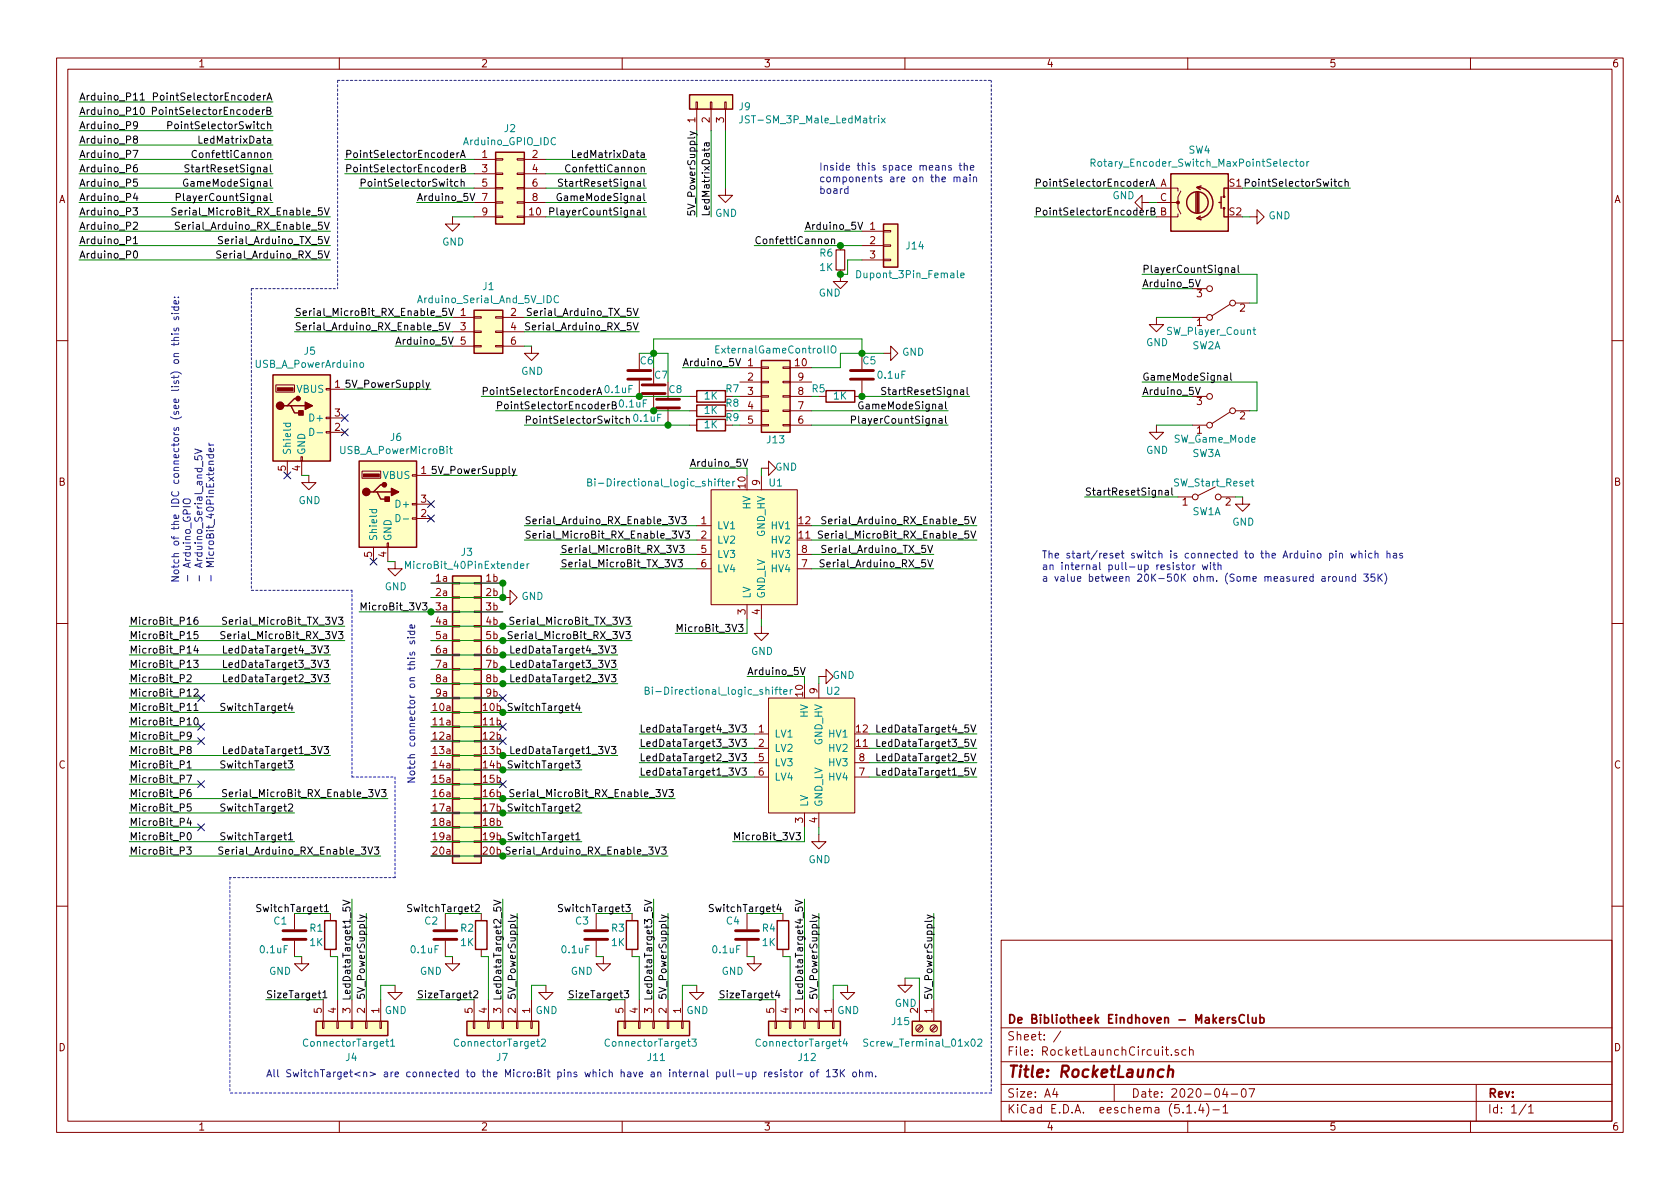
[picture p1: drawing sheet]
EESchema Schematic File Version 4
LIBS:RocketLaunchCircuit-cache
EELAYER 30 0
EELAYER END
$Descr A4 11693 8268
encoding utf-8
Sheet 1 1
Title "RocketLaunch"
Date "2020-04-07"
Rev ""
Comp "De Bibliotheek Eindhoven - MakersClub"
Comment1 ""
Comment2 ""
Comment3 ""
Comment4 ""
$EndDescr
$Comp
L RocketLaunchCircuit-rescue:Screw_Terminal_01x02-Connector J15
U 1 1
P 6500 7150
F 0 "J15" V 6450 6850 50  0000 L CNN
F 1 "Screw_Terminal_01x02" V 6600 6650 50  0000 L CNN
F 2 "" H 6500 7150 50  0001 C CNN
F 3 "~" H 6500 7150 50  0001 C CNN
	1    6500 7150
	0    1    1    0   
$EndComp
$Comp
L RocketLaunchCircuit-rescue:SW_DPDT_x2-Switch SW2
U 1 1
P 8500 2100
F 0 "SW2" H 8500 2400 50  0000 L CNN
F 1 "SW_Player_Count" H 8250 2300 50  0000 L CNN
F 2 "" H 8500 2100 50  0001 C CNN
F 3 "~" H 8500 2100 50  0001 C CNN
	1    8500 2100
	-1   0    0    1   
$EndComp
$Comp
L RocketLaunchCircuit-rescue:GND-power #PWR011
U 1 1
P 2150 3300
F 0 "#PWR011" H 2150 3050 50  0001 C CNN
F 1 "GND" H 2155 3127 50  0000 C CNN
F 2 "" H 2150 3300 50  0001 C CNN
F 3 "" H 2150 3300 50  0001 C CNN
	1    2150 3300
	1    0    0    -1  
$EndComp
Text Label 6500 6350 3    50   ~ 0
5V_PowerSupply
Wire Wire Line
	2400 2700 3000 2700
Text Label 3000 2700 2    50   ~ 0
5V_PowerSupply
$Comp
L RocketLaunchCircuit-rescue:Conn_01x03-Connector_Generic J9
U 1 1
P 4950 700
F 0 "J9" V 4914 512 50  0000 R CNN
F 1 "JST-SM_3P_Male_LedMatrix" V 4823 512 50  0000 R CNN
F 2 "" H 4950 700 50  0001 C CNN
F 3 "~" H 4950 700 50  0001 C CNN
	1    4950 700 
	0    -1   -1   0   
$EndComp
$Comp
L RocketLaunchCircuit-rescue:Conn_02x20_Row_Letter_Last-Connector_Generic J3
U 1 1
P 3200 4950
F 0 "J3" H 3250 6067 50  0000 C CNN
F 1 "MicroBit_40PinExtender" H 3250 5976 50  0000 C CNN
F 2 "" H 3200 4950 50  0001 C CNN
F 3 "~" H 3200 4950 50  0001 C CNN
	1    3200 4950
	1    0    0    -1  
$EndComp
Wire Wire Line
	8300 2000 7950 2000
$Comp
L RocketLaunchCircuit-rescue:GND-power #PWR017
U 1 1
P 8050 2200
F 0 "#PWR017" H 8050 1950 50  0001 C CNN
F 1 "GND" H 8055 2027 50  0000 C CNN
F 2 "" H 8050 2200 50  0001 C CNN
F 3 "" H 8050 2200 50  0001 C CNN
	1    8050 2200
	1    0    0    -1  
$EndComp
Wire Wire Line
	8050 2200 8300 2200
Text Label 7950 2000 0    50   ~ 0
Arduino_5V
Wire Wire Line
	8750 1900 7950 1900
Text Label 7950 1900 0    50   ~ 0
PlayerCountSignal
$Comp
L RocketLaunchCircuit-rescue:SW_DPDT_x2-Switch SW3
U 1 1
P 8500 2850
F 0 "SW3" H 8500 3150 50  0000 L CNN
F 1 "SW_Game_Mode" H 8250 3050 50  0000 L CNN
F 2 "" H 8500 2850 50  0001 C CNN
F 3 "~" H 8500 2850 50  0001 C CNN
	1    8500 2850
	-1   0    0    1   
$EndComp
Wire Wire Line
	8300 2750 7950 2750
$Comp
L RocketLaunchCircuit-rescue:GND-power #PWR018
U 1 1
P 8050 2950
F 0 "#PWR018" H 8050 2700 50  0001 C CNN
F 1 "GND" H 8055 2777 50  0000 C CNN
F 2 "" H 8050 2950 50  0001 C CNN
F 3 "" H 8050 2950 50  0001 C CNN
	1    8050 2950
	1    0    0    -1  
$EndComp
Wire Wire Line
	8050 2950 8300 2950
Text Label 7950 2750 0    50   ~ 0
Arduino_5V
Wire Wire Line
	8750 2650 7950 2650
Text Label 7950 2650 0    50   ~ 0
GameModeSignal
Wire Wire Line
	4850 900  4850 1500
Wire Wire Line
	4950 900  4950 1500
Wire Wire Line
	5050 900  5050 1300
Text Label 4950 1500 1    50   ~ 0
LedMatrixData
$Comp
L RocketLaunchCircuit-rescue:GND-power #PWR07
U 1 1
P 5050 1300
F 0 "#PWR07" H 5050 1050 50  0001 C CNN
F 1 "GND" H 5055 1127 50  0000 C CNN
F 2 "" H 5050 1300 50  0001 C CNN
F 3 "" H 5050 1300 50  0001 C CNN
	1    5050 1300
	1    0    0    -1  
$EndComp
Text Label 4850 1500 1    50   ~ 0
5V_PowerSupply
$Comp
L RocketLaunchCircuit-rescue:GND-power #PWR019
U 1 1
P 6300 6800
F 0 "#PWR019" H 6300 6550 50  0001 C CNN
F 1 "GND" H 6305 6627 50  0000 C CNN
F 2 "" H 6300 6800 50  0001 C CNN
F 3 "" H 6300 6800 50  0001 C CNN
	1    6300 6800
	1    0    0    -1  
$EndComp
Wire Wire Line
	6300 6800 6400 6800
Wire Wire Line
	6400 6800 6400 6950
Wire Wire Line
	6500 6350 6500 6950
Text Label 900  5950 0    50   ~ 0
MicroBit_P3
Text Label 900  5850 0    50   ~ 0
MicroBit_P0
Text Notes 2900 5450 1    50   ~ 0
Notch connector on this side
Text Label 900  5750 0    50   ~ 0
MicroBit_P4
Text Label 900  5650 0    50   ~ 0
MicroBit_P5
Wire Wire Line
	900  5650 2050 5650
Text Label 900  5550 0    50   ~ 0
MicroBit_P6
Text Label 900  5450 0    50   ~ 0
MicroBit_P7
Wire Wire Line
	900  5450 1400 5450
Text Label 900  5350 0    50   ~ 0
MicroBit_P1
Text Label 900  5250 0    50   ~ 0
MicroBit_P8
Text Label 900  5150 0    50   ~ 0
MicroBit_P9
Text Label 900  5050 0    50   ~ 0
MicroBit_P10
Wire Wire Line
	900  5050 1400 5050
Text Label 900  4950 0    50   ~ 0
MicroBit_P11
Text Label 900  4850 0    50   ~ 0
MicroBit_P12
Wire Wire Line
	900  4850 1400 4850
Text Label 900  4750 0    50   ~ 0
MicroBit_P2
Text Label 900  4650 0    50   ~ 0
MicroBit_P13
Text Label 900  4550 0    50   ~ 0
MicroBit_P14
Text Label 900  4450 0    50   ~ 0
MicroBit_P15
Text Label 900  4350 0    50   ~ 0
MicroBit_P16
$Comp
L RocketLaunchCircuit-rescue:GND-power #PWR021
U 1 1
P 3500 4150
F 0 "#PWR021" H 3500 3900 50  0001 C CNN
F 1 "GND" V 3505 4022 50  0000 R CNN
F 2 "" H 3500 4150 50  0001 C CNN
F 3 "" H 3500 4150 50  0001 C CNN
	1    3500 4150
	0    -1   -1   0   
$EndComp
Text Label 4300 4550 2    50   ~ 0
LedDataTarget4_3V3
Text Label 4300 4650 2    50   ~ 0
LedDataTarget3_3V3
Text Label 4300 4750 2    50   ~ 0
LedDataTarget2_3V3
Text Label 4300 5250 2    50   ~ 0
LedDataTarget1_3V3
Text Label 4050 5850 2    50   ~ 0
SwitchTarget1
Text Label 4050 5650 2    50   ~ 0
SwitchTarget2
Text Label 4050 5350 2    50   ~ 0
SwitchTarget3
Text Label 4050 4950 2    50   ~ 0
SwitchTarget4
Text Label 4650 5950 2    50   ~ 0
Serial_Arduino_RX_Enable_3V3
Wire Wire Line
	2750 2400 3150 2400
Text Label 2750 2400 0    50   ~ 0
Arduino_5V
$Comp
L RocketLaunchCircuit-rescue:GND-power #PWR022
U 1 1
P 3700 2400
F 0 "#PWR022" H 3700 2150 50  0001 C CNN
F 1 "GND" H 3705 2227 50  0000 C CNN
F 2 "" H 3700 2400 50  0001 C CNN
F 3 "" H 3700 2400 50  0001 C CNN
	1    3700 2400
	1    0    0    -1  
$EndComp
Wire Wire Line
	3650 2400 3700 2400
Text Label 4700 5550 2    50   ~ 0
Serial_MicroBit_RX_Enable_3V3
Text Label 4400 4450 2    50   ~ 0
Serial_MicroBit_RX_3V3
Text Label 4400 4350 2    50   ~ 0
Serial_MicroBit_TX_3V3
Wire Wire Line
	3800 1500 4500 1500
Text Label 4500 1500 2    50   ~ 0
PlayerCountSignal
Wire Wire Line
	3800 1100 4500 1100
Text Label 4500 1100 2    50   ~ 0
LedMatrixData
Wire Wire Line
	3800 1400 4500 1400
Text Label 4500 1400 2    50   ~ 0
GameModeSignal
Wire Wire Line
	3800 1300 4500 1300
Text Label 4500 1300 2    50   ~ 0
StartResetSignal
Text Notes 1850 7500 0    50   ~ 0
All SwitchTarget<n> are connected to the Micro:Bit pins which have an internal pull-up resistor of 13K ohm.
Text Notes 7250 4050 0    50   ~ 0
The start/reset switch is connected to the Arduino pin which has \nan internal pull-up resistor with \na value between 20K-50K ohm. (Some measured around 35K)
Wire Wire Line
	8200 3450 7550 3450
Text Label 7550 3450 0    50   ~ 0
StartResetSignal
$Comp
L RocketLaunchCircuit-rescue:GND-power #PWR016
U 1 1
P 8650 3450
F 0 "#PWR016" H 8650 3200 50  0001 C CNN
F 1 "GND" H 8655 3277 50  0000 C CNN
F 2 "" H 8650 3450 50  0001 C CNN
F 3 "" H 8650 3450 50  0001 C CNN
	1    8650 3450
	1    0    0    -1  
$EndComp
$Comp
L RocketLaunchCircuit-rescue:SW_DPST_x2-Switch SW1
U 1 1
P 8400 3450
F 0 "SW1" H 8400 3350 50  0000 C CNN
F 1 "SW_Start_Reset" H 8450 3550 50  0000 C CNN
F 2 "" H 8400 3450 50  0001 C CNN
F 3 "~" H 8400 3450 50  0001 C CNN
	1    8400 3450
	1    0    0    -1  
$EndComp
Wire Wire Line
	8600 3450 8650 3450
Text Label 550  1400 0    50   ~ 0
Arduino_P4
Wire Wire Line
	3800 1200 4500 1200
Text Label 4500 1200 2    50   ~ 0
ConfettiCannon
Text Label 550  1300 0    50   ~ 0
Arduino_P5
Text Label 550  1500 0    50   ~ 0
Arduino_P3
Text Label 550  1600 0    50   ~ 0
Arduino_P2
Text Label 550  1100 0    50   ~ 0
Arduino_P7
Text Label 550  1000 0    50   ~ 0
Arduino_P8
Text Label 550  1200 0    50   ~ 0
Arduino_P6
Text Label 1900 1300 2    50   ~ 0
GameModeSignal
Text Label 1900 1200 2    50   ~ 0
StartResetSignal
Text Label 1900 1100 2    50   ~ 0
ConfettiCannon
Text Label 2300 1600 2    50   ~ 0
Serial_Arduino_RX_Enable_5V
Text Label 2300 1500 2    50   ~ 0
Serial_MicroBit_RX_Enable_5V
Wire Wire Line
	550  1600 2300 1600
Wire Wire Line
	550  1400 1900 1400
Wire Wire Line
	550  1200 1900 1200
Wire Wire Line
	550  1100 1900 1100
Wire Wire Line
	550  1000 1900 1000
Wire Wire Line
	8700 2100 8750 2100
Wire Wire Line
	8700 2850 8750 2850
Wire Wire Line
	2100 3300 2150 3300
$Comp
L RocketLaunchCircuit-rescue:USB_A-Connector J5
U 1 1
P 2100 2900
F 0 "J5" H 2157 3367 50  0000 C CNN
F 1 "USB_A_PowerArduino" H 2157 3276 50  0000 C CNN
F 2 "" H 2250 2850 50  0001 C CNN
F 3 " ~" H 2250 2850 50  0001 C CNN
	1    2100 2900
	1    0    0    -1  
$EndComp
$Comp
L RocketLaunchCircuit-rescue:GND-power #PWR012
U 1 1
P 2750 3900
F 0 "#PWR012" H 2750 3650 50  0001 C CNN
F 1 "GND" H 2755 3727 50  0000 C CNN
F 2 "" H 2750 3900 50  0001 C CNN
F 3 "" H 2750 3900 50  0001 C CNN
	1    2750 3900
	1    0    0    -1  
$EndComp
Wire Wire Line
	3000 3300 3600 3300
Text Label 3600 3300 2    50   ~ 0
5V_PowerSupply
Wire Wire Line
	2700 3900 2750 3900
$Comp
L RocketLaunchCircuit-rescue:USB_A-Connector J6
U 1 1
P 2700 3500
F 0 "J6" H 2757 3967 50  0000 C CNN
F 1 "USB_A_PowerMicroBit" H 2757 3876 50  0000 C CNN
F 2 "" H 2850 3450 50  0001 C CNN
F 3 " ~" H 2850 3450 50  0001 C CNN
	1    2700 3500
	1    0    0    -1  
$EndComp
Connection ~ 3500 5250
Text Label 2300 4550 2    50   ~ 0
LedDataTarget4_3V3
Text Label 2300 4650 2    50   ~ 0
LedDataTarget3_3V3
Text Label 2300 4750 2    50   ~ 0
LedDataTarget2_3V3
Text Label 2300 5250 2    50   ~ 0
LedDataTarget1_3V3
Text Label 2050 5850 2    50   ~ 0
SwitchTarget1
Text Label 2050 5650 2    50   ~ 0
SwitchTarget2
Text Label 2050 5350 2    50   ~ 0
SwitchTarget3
Text Label 2050 4950 2    50   ~ 0
SwitchTarget4
Text Label 2650 5950 2    50   ~ 0
Serial_Arduino_RX_Enable_3V3
Text Label 2700 5550 2    50   ~ 0
Serial_MicroBit_RX_Enable_3V3
Text Label 2400 4450 2    50   ~ 0
Serial_MicroBit_RX_3V3
Text Label 2400 4350 2    50   ~ 0
Serial_MicroBit_TX_3V3
Wire Wire Line
	900  4350 2400 4350
Wire Wire Line
	900  4450 2400 4450
Wire Wire Line
	900  4550 2300 4550
Wire Wire Line
	900  4650 2300 4650
Wire Wire Line
	900  4750 2300 4750
Wire Wire Line
	900  5250 2300 5250
Wire Wire Line
	900  5350 2050 5350
Wire Wire Line
	900  5550 2700 5550
Wire Wire Line
	900  5750 1400 5750
Wire Wire Line
	900  5850 2050 5850
Wire Wire Line
	900  5950 2650 5950
Wire Wire Line
	3500 4050 3500 4150
$Comp
L RocketLaunchCircuit-rescue:Conn_01x05-Connector_Generic J4
U 1 1
P 2450 7150
F 0 "J4" V 2650 7100 50  0000 L CNN
F 1 "ConnectorTarget1" V 2550 6800 50  0000 L CNN
F 2 "" H 2450 7150 50  0001 C CNN
F 3 "~" H 2450 7150 50  0001 C CNN
	1    2450 7150
	0    1    1    0   
$EndComp
$Comp
L RocketLaunchCircuit-rescue:GND-power #PWR02
U 1 1
P 2750 6850
F 0 "#PWR02" H 2750 6600 50  0001 C CNN
F 1 "GND" H 2755 6677 50  0000 C CNN
F 2 "" H 2750 6850 50  0001 C CNN
F 3 "" H 2750 6850 50  0001 C CNN
	1    2750 6850
	1    0    0    -1  
$EndComp
Wire Wire Line
	2650 6950 2650 6850
Wire Wire Line
	2650 6850 2750 6850
Wire Wire Line
	2550 6950 2550 6350
Text Label 2550 6350 3    50   ~ 0
5V_PowerSupply
Wire Wire Line
	2450 6950 2450 6250
Text Label 2450 6250 3    50   ~ 0
LedDataTarget1_5V
$Comp
L RocketLaunchCircuit-rescue:R-Device R1
U 1 1
P 2300 6500
F 0 "R1" H 2150 6550 50  0000 L CNN
F 1 "1K" H 2150 6450 50  0000 L CNN
F 2 "" V 2230 6500 50  0001 C CNN
F 3 "~" H 2300 6500 50  0001 C CNN
	1    2300 6500
	1    0    0    -1  
$EndComp
$Comp
L RocketLaunchCircuit-rescue:C-Device C1
U 1 1
P 2050 6500
F 0 "C1" H 1900 6600 50  0000 L CNN
F 1 "0.1uF" H 1800 6400 50  0000 L CNN
F 2 "" H 2088 6350 50  0001 C CNN
F 3 "~" H 2050 6500 50  0001 C CNN
	1    2050 6500
	1    0    0    -1  
$EndComp
Wire Wire Line
	2300 6350 2050 6350
Text Label 2300 6350 2    50   ~ 0
SwitchTarget1
$Comp
L RocketLaunchCircuit-rescue:GND-power #PWR01
U 1 1
P 2100 6650
F 0 "#PWR01" H 2100 6400 50  0001 C CNN
F 1 "GND" H 1950 6550 50  0000 C CNN
F 2 "" H 2100 6650 50  0001 C CNN
F 3 "" H 2100 6650 50  0001 C CNN
	1    2100 6650
	1    0    0    -1  
$EndComp
Wire Wire Line
	2050 6650 2100 6650
Wire Wire Line
	2300 6650 2350 6650
Wire Wire Line
	2350 6650 2350 6950
Wire Wire Line
	2250 6950 1850 6950
Text Label 1850 6950 0    50   ~ 0
SizeTarget1
$Comp
L RocketLaunchCircuit-rescue:Conn_01x05-Connector_Generic J7
U 1 1
P 3500 7150
F 0 "J7" V 3700 7100 50  0000 L CNN
F 1 "ConnectorTarget2" V 3600 6800 50  0000 L CNN
F 2 "" H 3500 7150 50  0001 C CNN
F 3 "~" H 3500 7150 50  0001 C CNN
	1    3500 7150
	0    1    1    0   
$EndComp
$Comp
L RocketLaunchCircuit-rescue:GND-power #PWR06
U 1 1
P 3800 6850
F 0 "#PWR06" H 3800 6600 50  0001 C CNN
F 1 "GND" H 3805 6677 50  0000 C CNN
F 2 "" H 3800 6850 50  0001 C CNN
F 3 "" H 3800 6850 50  0001 C CNN
	1    3800 6850
	1    0    0    -1  
$EndComp
Wire Wire Line
	3700 6950 3700 6850
Wire Wire Line
	3700 6850 3800 6850
Wire Wire Line
	3600 6950 3600 6350
Text Label 3600 6350 3    50   ~ 0
5V_PowerSupply
Wire Wire Line
	3500 6950 3500 6250
Text Label 3500 6250 3    50   ~ 0
LedDataTarget2_5V
$Comp
L RocketLaunchCircuit-rescue:R-Device R2
U 1 1
P 3350 6500
F 0 "R2" H 3200 6550 50  0000 L CNN
F 1 "1K" H 3200 6450 50  0000 L CNN
F 2 "" V 3280 6500 50  0001 C CNN
F 3 "~" H 3350 6500 50  0001 C CNN
	1    3350 6500
	1    0    0    -1  
$EndComp
$Comp
L RocketLaunchCircuit-rescue:C-Device C2
U 1 1
P 3100 6500
F 0 "C2" H 2950 6600 50  0000 L CNN
F 1 "0.1uF" H 2850 6400 50  0000 L CNN
F 2 "" H 3138 6350 50  0001 C CNN
F 3 "~" H 3100 6500 50  0001 C CNN
	1    3100 6500
	1    0    0    -1  
$EndComp
Wire Wire Line
	3350 6350 3100 6350
Text Label 3350 6350 2    50   ~ 0
SwitchTarget2
$Comp
L RocketLaunchCircuit-rescue:GND-power #PWR03
U 1 1
P 3150 6650
F 0 "#PWR03" H 3150 6400 50  0001 C CNN
F 1 "GND" H 3000 6550 50  0000 C CNN
F 2 "" H 3150 6650 50  0001 C CNN
F 3 "" H 3150 6650 50  0001 C CNN
	1    3150 6650
	1    0    0    -1  
$EndComp
Wire Wire Line
	3100 6650 3150 6650
Wire Wire Line
	3350 6650 3400 6650
Wire Wire Line
	3400 6650 3400 6950
Wire Wire Line
	3300 6950 2900 6950
Text Label 2900 6950 0    50   ~ 0
SizeTarget2
$Comp
L RocketLaunchCircuit-rescue:Conn_01x05-Connector_Generic J11
U 1 1
P 4550 7150
F 0 "J11" V 4750 7100 50  0000 L CNN
F 1 "ConnectorTarget3" V 4650 6800 50  0000 L CNN
F 2 "" H 4550 7150 50  0001 C CNN
F 3 "~" H 4550 7150 50  0001 C CNN
	1    4550 7150
	0    1    1    0   
$EndComp
$Comp
L RocketLaunchCircuit-rescue:GND-power #PWR013
U 1 1
P 4850 6850
F 0 "#PWR013" H 4850 6600 50  0001 C CNN
F 1 "GND" H 4855 6677 50  0000 C CNN
F 2 "" H 4850 6850 50  0001 C CNN
F 3 "" H 4850 6850 50  0001 C CNN
	1    4850 6850
	1    0    0    -1  
$EndComp
Wire Wire Line
	4750 6950 4750 6850
Wire Wire Line
	4750 6850 4850 6850
Wire Wire Line
	4650 6950 4650 6350
Text Label 4650 6350 3    50   ~ 0
5V_PowerSupply
Wire Wire Line
	4550 6950 4550 6250
Text Label 4550 6250 3    50   ~ 0
LedDataTarget3_5V
$Comp
L RocketLaunchCircuit-rescue:R-Device R3
U 1 1
P 4400 6500
F 0 "R3" H 4250 6550 50  0000 L CNN
F 1 "1K" H 4250 6450 50  0000 L CNN
F 2 "" V 4330 6500 50  0001 C CNN
F 3 "~" H 4400 6500 50  0001 C CNN
	1    4400 6500
	1    0    0    -1  
$EndComp
$Comp
L RocketLaunchCircuit-rescue:C-Device C3
U 1 1
P 4150 6500
F 0 "C3" H 4000 6600 50  0000 L CNN
F 1 "0.1uF" H 3900 6400 50  0000 L CNN
F 2 "" H 4188 6350 50  0001 C CNN
F 3 "~" H 4150 6500 50  0001 C CNN
	1    4150 6500
	1    0    0    -1  
$EndComp
Wire Wire Line
	4400 6350 4150 6350
Text Label 4400 6350 2    50   ~ 0
SwitchTarget3
$Comp
L RocketLaunchCircuit-rescue:GND-power #PWR010
U 1 1
P 4200 6650
F 0 "#PWR010" H 4200 6400 50  0001 C CNN
F 1 "GND" H 4050 6550 50  0000 C CNN
F 2 "" H 4200 6650 50  0001 C CNN
F 3 "" H 4200 6650 50  0001 C CNN
	1    4200 6650
	1    0    0    -1  
$EndComp
Wire Wire Line
	4150 6650 4200 6650
Wire Wire Line
	4400 6650 4450 6650
Wire Wire Line
	4450 6650 4450 6950
Wire Wire Line
	4350 6950 3950 6950
Text Label 3950 6950 0    50   ~ 0
SizeTarget3
$Comp
L RocketLaunchCircuit-rescue:Conn_01x05-Connector_Generic J12
U 1 1
P 5600 7150
F 0 "J12" V 5800 7100 50  0000 L CNN
F 1 "ConnectorTarget4" V 5700 6800 50  0000 L CNN
F 2 "" H 5600 7150 50  0001 C CNN
F 3 "~" H 5600 7150 50  0001 C CNN
	1    5600 7150
	0    1    1    0   
$EndComp
$Comp
L RocketLaunchCircuit-rescue:GND-power #PWR015
U 1 1
P 5900 6850
F 0 "#PWR015" H 5900 6600 50  0001 C CNN
F 1 "GND" H 5905 6677 50  0000 C CNN
F 2 "" H 5900 6850 50  0001 C CNN
F 3 "" H 5900 6850 50  0001 C CNN
	1    5900 6850
	1    0    0    -1  
$EndComp
Wire Wire Line
	5800 6950 5800 6850
Wire Wire Line
	5800 6850 5900 6850
Wire Wire Line
	5700 6950 5700 6350
Text Label 5700 6350 3    50   ~ 0
5V_PowerSupply
Wire Wire Line
	5600 6950 5600 6250
Text Label 5600 6250 3    50   ~ 0
LedDataTarget4_5V
$Comp
L RocketLaunchCircuit-rescue:R-Device R4
U 1 1
P 5450 6500
F 0 "R4" H 5300 6550 50  0000 L CNN
F 1 "1K" H 5300 6450 50  0000 L CNN
F 2 "" V 5380 6500 50  0001 C CNN
F 3 "~" H 5450 6500 50  0001 C CNN
	1    5450 6500
	1    0    0    -1  
$EndComp
$Comp
L RocketLaunchCircuit-rescue:C-Device C4
U 1 1
P 5200 6500
F 0 "C4" H 5050 6600 50  0000 L CNN
F 1 "0.1uF" H 4950 6400 50  0000 L CNN
F 2 "" H 5238 6350 50  0001 C CNN
F 3 "~" H 5200 6500 50  0001 C CNN
	1    5200 6500
	1    0    0    -1  
$EndComp
Wire Wire Line
	5450 6350 5200 6350
Text Label 5450 6350 2    50   ~ 0
SwitchTarget4
$Comp
L RocketLaunchCircuit-rescue:GND-power #PWR014
U 1 1
P 5250 6650
F 0 "#PWR014" H 5250 6400 50  0001 C CNN
F 1 "GND" H 5100 6550 50  0000 C CNN
F 2 "" H 5250 6650 50  0001 C CNN
F 3 "" H 5250 6650 50  0001 C CNN
	1    5250 6650
	1    0    0    -1  
$EndComp
Wire Wire Line
	5200 6650 5250 6650
Wire Wire Line
	5450 6650 5500 6650
Wire Wire Line
	5500 6650 5500 6950
Wire Wire Line
	5400 6950 5000 6950
Text Label 5000 6950 0    50   ~ 0
SizeTarget4
$Comp
L RocketLaunchCircuit-rescue:GND-power #PWR024
U 1 1
P 8000 1400
F 0 "#PWR024" H 8000 1150 50  0001 C CNN
F 1 "GND" V 7950 1300 50  0000 R CNN
F 2 "" H 8000 1400 50  0001 C CNN
F 3 "" H 8000 1400 50  0001 C CNN
	1    8000 1400
	0    1    1    0   
$EndComp
Wire Wire Line
	8000 1400 8050 1400
Wire Wire Line
	8050 1300 7200 1300
Text Label 7200 1300 0    50   ~ 0
PointSelectorEncoderA
Wire Wire Line
	8050 1500 7200 1500
Text Label 7200 1500 0    50   ~ 0
PointSelectorEncoderB
$Comp
L RocketLaunchCircuit-rescue:GND-power #PWR025
U 1 1
P 8700 1500
F 0 "#PWR025" H 8700 1250 50  0001 C CNN
F 1 "GND" V 8705 1372 50  0000 R CNN
F 2 "" H 8700 1500 50  0001 C CNN
F 3 "" H 8700 1500 50  0001 C CNN
	1    8700 1500
	0    -1   -1   0   
$EndComp
$Comp
L RocketLaunchCircuit-rescue:Rotary_Encoder_Switch-Device SW4
U 1 1
P 8350 1400
F 0 "SW4" H 8350 1767 50  0000 C CNN
F 1 "Rotary_Encoder_Switch_MaxPointSelector" H 8350 1676 50  0000 C CNN
F 2 "" H 8200 1560 50  0001 C CNN
F 3 "~" H 8350 1660 50  0001 C CNN
	1    8350 1400
	1    0    0    -1  
$EndComp
Wire Wire Line
	8650 1500 8700 1500
Text Label 9400 1300 2    50   ~ 0
PointSelectorSwitch
Wire Wire Line
	9400 1300 8650 1300
Text Notes 1500 4050 1    50   ~ 0
Notch of the IDC connectors (see list) on this side:\n- Arduino_GPIO\n- Arduino_Serial_and_5V\n- MicroBit_40PinExtender
Wire Notes Line
	2750 6100 1600 6100
Wire Notes Line
	1600 6100 1600 7600
Text Notes 5700 1350 0    50   ~ 0
Inside this space means the\ncomponents are on the main\nboard
Text Label 5600 1600 0    50   ~ 0
Arduino_5V
Wire Wire Line
	5600 1600 6000 1600
$Comp
L RocketLaunchCircuit-rescue:GND-power #PWR023
U 1 1
P 5850 1900
F 0 "#PWR023" H 5850 1650 50  0001 C CNN
F 1 "GND" H 5855 1772 50  0000 R CNN
F 2 "" H 5850 1900 50  0001 C CNN
F 3 "" H 5850 1900 50  0001 C CNN
	1    5850 1900
	1    0    0    -1  
$EndComp
Text Label 5250 1700 0    50   ~ 0
ConfettiCannon
Wire Wire Line
	5250 1700 5850 1700
Text Label 2500 4250 0    50   ~ 0
MicroBit_3V3
Wire Notes Line
	1750 4100 2450 4100
Wire Notes Line
	2450 4100 2450 5400
Wire Notes Line
	2450 5400 2750 5400
Wire Notes Line
	2750 5400 2750 6100
Wire Wire Line
	3650 2300 4450 2300
Text Label 4450 2300 2    50   ~ 0
Serial_Arduino_RX_5V
Wire Wire Line
	3650 2200 4450 2200
Text Label 4450 2200 2    50   ~ 0
Serial_Arduino_TX_5V
Text Label 2050 2200 0    50   ~ 0
Serial_MicroBit_RX_Enable_5V
Wire Wire Line
	3150 2200 2050 2200
Text Label 2050 2300 0    50   ~ 0
Serial_Arduino_RX_Enable_5V
Wire Wire Line
	3150 2300 2050 2300
Text Label 550  1700 0    50   ~ 0
Arduino_P1
Text Label 550  1800 0    50   ~ 0
Arduino_P0
Wire Wire Line
	550  1800 2300 1800
Wire Wire Line
	550  1700 2300 1700
Text Label 2300 1700 2    50   ~ 0
Serial_Arduino_TX_5V
Text Label 2300 1800 2    50   ~ 0
Serial_Arduino_RX_5V
Text Label 1900 1000 2    50   ~ 0
LedMatrixData
Text Label 1900 1400 2    50   ~ 0
PlayerCountSignal
Wire Notes Line
	2350 550  2350 2000
Wire Notes Line
	1750 2000 1750 4100
Text Label 550  800  0    50   ~ 0
Arduino_P10
Text Label 550  700  0    50   ~ 0
Arduino_P11
Text Label 550  900  0    50   ~ 0
Arduino_P9
Text Label 1900 700  2    50   ~ 0
PointSelectorEncoderA
Wire Wire Line
	550  700  1900 700 
Text Label 1900 800  2    50   ~ 0
PointSelectorEncoderB
Wire Wire Line
	550  800  1900 800 
Text Label 1900 900  2    50   ~ 0
PointSelectorSwitch
Wire Wire Line
	550  900  1900 900 
Wire Wire Line
	8750 1900 8750 2100
Wire Wire Line
	8750 2650 8750 2850
$Comp
L RocketLaunchCircuit-rescue:Conn_01x03-Connector_Generic J14
U 1 1
P 6200 1700
F 0 "J14" H 6300 1700 50  0000 L CNN
F 1 "Dupont_3Pin_Female" H 5950 1500 50  0000 L CNN
F 2 "" H 6200 1700 50  0001 C CNN
F 3 "~" H 6200 1700 50  0001 C CNN
	1    6200 1700
	1    0    0    -1  
$EndComp
$Comp
L RocketLaunchCircuit-rescue:R_Small-Device R6
U 1 1
P 5850 1800
F 0 "R6" H 5700 1850 50  0000 L CNN
F 1 "1K" H 5700 1750 50  0000 L CNN
F 2 "" H 5850 1800 50  0001 C CNN
F 3 "~" H 5850 1800 50  0001 C CNN
	1    5850 1800
	1    0    0    -1  
$EndComp
Wire Wire Line
	5850 1700 6000 1700
Connection ~ 5850 1700
Wire Wire Line
	6000 1800 5900 1800
Wire Wire Line
	5900 1800 5900 1900
Wire Wire Line
	5900 1900 5850 1900
Connection ~ 5850 1900
Wire Notes Line
	6900 7600 1600 7600
Wire Notes Line
	6900 550  6900 7600
Wire Notes Line
	1750 2000 2350 2000
Wire Notes Line
	2350 550  6900 550 
Wire Wire Line
	550  1300 1900 1300
Wire Wire Line
	550  1500 2300 1500
Wire Wire Line
	3300 1100 2400 1100
Text Label 2400 1100 0    50   ~ 0
PointSelectorEncoderA
Wire Wire Line
	3300 1200 2400 1200
Text Label 2400 1200 0    50   ~ 0
PointSelectorEncoderB
Text Label 2500 1300 0    50   ~ 0
PointSelectorSwitch
Wire Wire Line
	2500 1300 3300 1300
Wire Wire Line
	3050 5250 3500 5250
Wire Wire Line
	2500 4250 3000 4250
Connection ~ 3000 4250
Connection ~ 3500 4350
Connection ~ 3500 4450
Connection ~ 3500 4550
Connection ~ 3500 4650
Connection ~ 3500 4750
Connection ~ 3500 5350
Connection ~ 3500 5550
Connection ~ 3500 5850
Connection ~ 3500 5950
Wire Wire Line
	3000 5850 3500 5850
Wire Wire Line
	3000 5650 3500 5650
Wire Wire Line
	3000 5550 3500 5550
Wire Wire Line
	3000 5450 3500 5450
Wire Wire Line
	3000 5350 3500 5350
Wire Wire Line
	3000 5150 3500 5150
Wire Wire Line
	3000 5050 3500 5050
Wire Wire Line
	3000 4950 3500 4950
Wire Wire Line
	3000 4850 3500 4850
Wire Wire Line
	3000 4750 3500 4750
Wire Wire Line
	3000 4650 3500 4650
Wire Wire Line
	3000 4450 3500 4450
Wire Wire Line
	3000 4350 3500 4350
Wire Wire Line
	3000 4150 3500 4150
Wire Wire Line
	3000 4050 3500 4050
Wire Wire Line
	3000 5950 3500 5950
Wire Wire Line
	3500 4550 4300 4550
Wire Wire Line
	3000 4550 3500 4550
Wire Wire Line
	3500 4650 4300 4650
Wire Wire Line
	3500 4750 4300 4750
Wire Wire Line
	3500 4950 4050 4950
Wire Wire Line
	3000 5750 3500 5750
Wire Wire Line
	3000 4250 3500 4250
Wire Wire Line
	3500 4350 4400 4350
Wire Wire Line
	3500 4450 4400 4450
Wire Wire Line
	3500 5350 4050 5350
Wire Wire Line
	3500 5550 4700 5550
Wire Wire Line
	3500 5650 4050 5650
Wire Wire Line
	3500 5850 4050 5850
Wire Wire Line
	3500 5950 4650 5950
Wire Wire Line
	3500 5250 4300 5250
Wire Wire Line
	900  4950 2050 4950
Wire Wire Line
	900  5150 1400 5150
Connection ~ 3500 4950
Connection ~ 3500 5650
$Comp
L RocketLaunch_Library:Bi-Directional_logic_shifter U1
U 1 1
P 5250 3800
F 0 "U1" H 5400 4250 50  0000 C CNN
F 1 "Bi-Directional_logic_shifter" H 4600 4250 50  0000 C CNN
F 2 "" H 5250 3800 50  0001 C CNN
F 3 "" H 5250 3800 50  0001 C CNN
	1    5250 3800
	1    0    0    -1  
$EndComp
Wire Wire Line
	5650 3650 6800 3650
Text Label 6800 3650 2    50   ~ 0
Serial_Arduino_RX_Enable_5V
Text Label 6800 3750 2    50   ~ 0
Serial_MicroBit_RX_Enable_5V
Wire Wire Line
	5650 3750 6800 3750
Text Label 6500 3850 2    50   ~ 0
Serial_Arduino_TX_5V
Wire Wire Line
	5650 3850 6500 3850
Wire Wire Line
	5650 3950 6500 3950
Text Label 6500 3950 2    50   ~ 0
Serial_Arduino_RX_5V
Wire Wire Line
	4800 3250 5200 3250
Text Label 4800 3250 0    50   ~ 0
Arduino_5V
Wire Wire Line
	5200 3250 5200 3300
$Comp
L RocketLaunchCircuit-rescue:GND-power #PWR04
U 1 1
P 5300 3250
F 0 "#PWR04" H 5300 3000 50  0001 C CNN
F 1 "GND" V 5305 3077 50  0000 C CNN
F 2 "" H 5300 3250 50  0001 C CNN
F 3 "" H 5300 3250 50  0001 C CNN
	1    5300 3250
	0    -1   -1   0   
$EndComp
Wire Wire Line
	5300 3250 5300 3300
$Comp
L RocketLaunchCircuit-rescue:GND-power #PWR05
U 1 1
P 5300 4350
F 0 "#PWR05" H 5300 4100 50  0001 C CNN
F 1 "GND" H 5305 4177 50  0000 C CNN
F 2 "" H 5300 4350 50  0001 C CNN
F 3 "" H 5300 4350 50  0001 C CNN
	1    5300 4350
	1    0    0    -1  
$EndComp
Wire Wire Line
	5300 4300 5300 4350
Wire Wire Line
	5200 4400 4700 4400
Text Label 4700 4400 0    50   ~ 0
MicroBit_3V3
Wire Wire Line
	5200 4300 5200 4400
Wire Wire Line
	4850 3750 3650 3750
Text Label 3650 3750 0    50   ~ 0
Serial_MicroBit_RX_Enable_3V3
Text Label 3650 3650 0    50   ~ 0
Serial_Arduino_RX_Enable_3V3
Wire Wire Line
	4850 3650 3650 3650
Text Label 3900 3850 0    50   ~ 0
Serial_MicroBit_RX_3V3
Wire Wire Line
	4850 3850 3900 3850
Text Label 3900 3950 0    50   ~ 0
Serial_MicroBit_TX_3V3
Wire Wire Line
	4850 3950 3900 3950
$Comp
L RocketLaunch_Library:Bi-Directional_logic_shifter U2
U 1 1
P 5650 5250
F 0 "U2" H 5800 5700 50  0000 C CNN
F 1 "Bi-Directional_logic_shifter" H 5000 5700 50  0000 C CNN
F 2 "" H 5650 5250 50  0001 C CNN
F 3 "" H 5650 5250 50  0001 C CNN
	1    5650 5250
	1    0    0    -1  
$EndComp
Wire Wire Line
	5200 4700 5600 4700
Text Label 5200 4700 0    50   ~ 0
Arduino_5V
Wire Wire Line
	5600 4700 5600 4750
$Comp
L RocketLaunchCircuit-rescue:GND-power #PWR08
U 1 1
P 5700 4700
F 0 "#PWR08" H 5700 4450 50  0001 C CNN
F 1 "GND" V 5705 4527 50  0000 C CNN
F 2 "" H 5700 4700 50  0001 C CNN
F 3 "" H 5700 4700 50  0001 C CNN
	1    5700 4700
	0    -1   -1   0   
$EndComp
Wire Wire Line
	5700 4700 5700 4750
$Comp
L RocketLaunchCircuit-rescue:GND-power #PWR09
U 1 1
P 5700 5800
F 0 "#PWR09" H 5700 5550 50  0001 C CNN
F 1 "GND" H 5705 5627 50  0000 C CNN
F 2 "" H 5700 5800 50  0001 C CNN
F 3 "" H 5700 5800 50  0001 C CNN
	1    5700 5800
	1    0    0    -1  
$EndComp
Wire Wire Line
	5700 5750 5700 5800
Wire Wire Line
	5600 5850 5100 5850
Text Label 5100 5850 0    50   ~ 0
MicroBit_3V3
Wire Wire Line
	5600 5750 5600 5850
Wire Wire Line
	4450 5200 5250 5200
Text Label 4450 5200 0    50   ~ 0
LedDataTarget3_3V3
Wire Wire Line
	4450 5100 5250 5100
Text Label 4450 5100 0    50   ~ 0
LedDataTarget4_3V3
Text Label 4450 5300 0    50   ~ 0
LedDataTarget2_3V3
Wire Wire Line
	4450 5300 5250 5300
Wire Wire Line
	4450 5400 5250 5400
Text Label 4450 5400 0    50   ~ 0
LedDataTarget1_3V3
Text Label 6800 5400 2    50   ~ 0
LedDataTarget1_5V
Wire Wire Line
	6800 5400 6050 5400
Text Label 6800 5300 2    50   ~ 0
LedDataTarget2_5V
Wire Wire Line
	6800 5300 6050 5300
Wire Wire Line
	6800 5100 6050 5100
Text Label 6800 5100 2    50   ~ 0
LedDataTarget4_5V
Text Label 6800 5200 2    50   ~ 0
LedDataTarget3_5V
Wire Wire Line
	6800 5200 6050 5200
Wire Wire Line
	4550 2350 6000 2350
Wire Wire Line
	6000 2350 6000 2450
Wire Wire Line
	4550 2450 4550 2350
Wire Wire Line
	4550 2450 4650 2450
Connection ~ 4550 2450
Wire Wire Line
	4450 2450 4550 2450
Wire Wire Line
	4550 2550 4550 2450
Wire Wire Line
	4650 2650 4650 2450
Connection ~ 4450 2750
Wire Wire Line
	4450 2750 4800 2750
$Comp
L RocketLaunchCircuit-rescue:C-Device C6
U 1 1
P 4450 2600
F 0 "C6" H 4450 2700 50  0000 L CNN
F 1 "0.1uF" H 4200 2500 50  0000 L CNN
F 2 "" H 4488 2450 50  0001 C CNN
F 3 "~" H 4450 2600 50  0001 C CNN
	1    4450 2600
	1    0    0    -1  
$EndComp
Connection ~ 4550 2850
Wire Wire Line
	4550 2850 4800 2850
Connection ~ 4650 2950
Wire Wire Line
	4650 2950 4800 2950
$Comp
L RocketLaunchCircuit-rescue:C-Device C7
U 1 1
P 4550 2700
F 0 "C7" H 4550 2800 50  0000 L CNN
F 1 "0.1uF" H 4300 2600 50  0000 L CNN
F 2 "" H 4588 2550 50  0001 C CNN
F 3 "~" H 4550 2700 50  0001 C CNN
	1    4550 2700
	1    0    0    -1  
$EndComp
$Comp
L RocketLaunchCircuit-rescue:C-Device C8
U 1 1
P 4650 2800
F 0 "C8" H 4650 2900 50  0000 L CNN
F 1 "0.1uF" H 4400 2700 50  0000 L CNN
F 2 "" H 4688 2650 50  0001 C CNN
F 3 "~" H 4650 2800 50  0001 C CNN
	1    4650 2800
	1    0    0    -1  
$EndComp
Connection ~ 6000 2450
Wire Wire Line
	6000 2450 6150 2450
Connection ~ 6000 2750
Wire Wire Line
	6000 2750 6750 2750
$Comp
L RocketLaunchCircuit-rescue:R-Device R9
U 1 1
P 4950 2950
F 0 "R9" V 5000 2750 50  0000 L CNN
F 1 "1K" V 4950 2900 50  0000 L CNN
F 2 "" V 4880 2950 50  0001 C CNN
F 3 "~" H 4950 2950 50  0001 C CNN
	1    4950 2950
	0    -1   -1   0   
$EndComp
$Comp
L RocketLaunchCircuit-rescue:R-Device R8
U 1 1
P 4950 2850
F 0 "R8" V 5000 2650 50  0000 L CNN
F 1 "1K" V 4950 2800 50  0000 L CNN
F 2 "" V 4880 2850 50  0001 C CNN
F 3 "~" H 4950 2850 50  0001 C CNN
	1    4950 2850
	0    -1   -1   0   
$EndComp
$Comp
L RocketLaunchCircuit-rescue:R-Device R7
U 1 1
P 4950 2750
F 0 "R7" V 5000 2550 50  0000 L CNN
F 1 "1K" V 4950 2700 50  0000 L CNN
F 2 "" V 4880 2750 50  0001 C CNN
F 3 "~" H 4950 2750 50  0001 C CNN
	1    4950 2750
	0    -1   -1   0   
$EndComp
Wire Wire Line
	5150 2950 5100 2950
Wire Wire Line
	5150 2850 5100 2850
Wire Wire Line
	5150 2750 5100 2750
Wire Wire Line
	5850 2450 6000 2450
Wire Wire Line
	5850 2550 5850 2450
Wire Wire Line
	5650 2550 5850 2550
Text Label 6750 2750 2    50   ~ 0
StartResetSignal
Wire Wire Line
	5650 2750 5700 2750
Wire Wire Line
	4750 2550 5150 2550
Text Label 4750 2550 0    50   ~ 0
Arduino_5V
Wire Wire Line
	3650 2950 4650 2950
Text Label 3650 2950 0    50   ~ 0
PointSelectorSwitch
Text Label 3450 2850 0    50   ~ 0
PointSelectorEncoderB
Wire Wire Line
	4550 2850 3450 2850
Text Label 3350 2750 0    50   ~ 0
PointSelectorEncoderA
Wire Wire Line
	4450 2750 3350 2750
Text Label 6600 2850 2    50   ~ 0
GameModeSignal
Wire Wire Line
	5650 2850 6600 2850
Text Label 6600 2950 2    50   ~ 0
PlayerCountSignal
Wire Wire Line
	5650 2950 6600 2950
$Comp
L RocketLaunchCircuit-rescue:GND-power #PWR020
U 1 1
P 6150 2450
F 0 "#PWR020" H 6150 2200 50  0001 C CNN
F 1 "GND" V 6155 2322 50  0000 R CNN
F 2 "" H 6150 2450 50  0001 C CNN
F 3 "" H 6150 2450 50  0001 C CNN
	1    6150 2450
	0    -1   -1   0   
$EndComp
$Comp
L RocketLaunchCircuit-rescue:Conn_02x05_Counter_Clockwise-Connector_Generic J13
U 1 1
P 5350 2750
F 0 "J13" H 5400 2450 50  0000 C CNN
F 1 "ExternalGameControlIO" H 5400 3076 50  0000 C CNN
F 2 "" H 5350 2750 50  0001 C CNN
F 3 "~" H 5350 2750 50  0001 C CNN
	1    5350 2750
	1    0    0    -1  
$EndComp
$Comp
L RocketLaunchCircuit-rescue:C-Device C5
U 1 1
P 6000 2600
F 0 "C5" H 6000 2700 50  0000 L CNN
F 1 "0.1uF" H 6100 2600 50  0000 L CNN
F 2 "" H 6038 2450 50  0001 C CNN
F 3 "~" H 6000 2600 50  0001 C CNN
	1    6000 2600
	1    0    0    -1  
$EndComp
$Comp
L RocketLaunchCircuit-rescue:R-Device R5
U 1 1
P 5850 2750
F 0 "R5" V 5900 2850 50  0000 L CNN
F 1 "1K" V 5850 2700 50  0000 L CNN
F 2 "" V 5780 2750 50  0001 C CNN
F 3 "~" H 5850 2750 50  0001 C CNN
	1    5850 2750
	0    -1   -1   0   
$EndComp
NoConn ~ 2400 2900
NoConn ~ 2400 3000
NoConn ~ 2000 3300
NoConn ~ 3000 3500
NoConn ~ 3000 3600
NoConn ~ 2600 3900
NoConn ~ 3500 4850
NoConn ~ 3500 5050
NoConn ~ 3500 5150
NoConn ~ 3500 5450
NoConn ~ 1400 4850
NoConn ~ 1400 5050
NoConn ~ 1400 5150
NoConn ~ 1400 5450
NoConn ~ 1400 5750
Connection ~ 3500 4150
Connection ~ 3500 4050
$Comp
L Connector_Generic:Conn_02x05_Odd_Even J2
U 1 1
P 3500 1300
F 0 "J2" H 3550 1717 50  0000 C CNN
F 1 "Arduino_GPIO_IDC" H 3550 1626 50  0000 C CNN
F 2 "" H 3500 1300 50  0001 C CNN
F 3 "~" H 3500 1300 50  0001 C CNN
	1    3500 1300
	1    0    0    -1  
$EndComp
$Comp
L Connector_Generic:Conn_02x03_Odd_Even J1
U 1 1
P 3350 2300
F 0 "J1" H 3400 2617 50  0000 C CNN
F 1 "Arduino_Serial_And_5V_IDC" H 3400 2526 50  0000 C CNN
F 2 "" H 3350 2300 50  0001 C CNN
F 3 "~" H 3350 2300 50  0001 C CNN
	1    3350 2300
	1    0    0    -1  
$EndComp
Wire Wire Line
	2900 1400 3300 1400
Text Label 2900 1400 0    50   ~ 0
Arduino_5V
$Comp
L power:GND #PWR?
U 1 1
P 3150 1500
F 0 "#PWR?" H 3150 1250 50  0001 C CNN
F 1 "GND" H 3155 1327 50  0000 C CNN
F 2 "" H 3150 1500 50  0001 C CNN
F 3 "" H 3150 1500 50  0001 C CNN
	1    3150 1500
	1    0    0    -1  
$EndComp
Wire Wire Line
	3150 1500 3300 1500
$EndSCHEMATC
